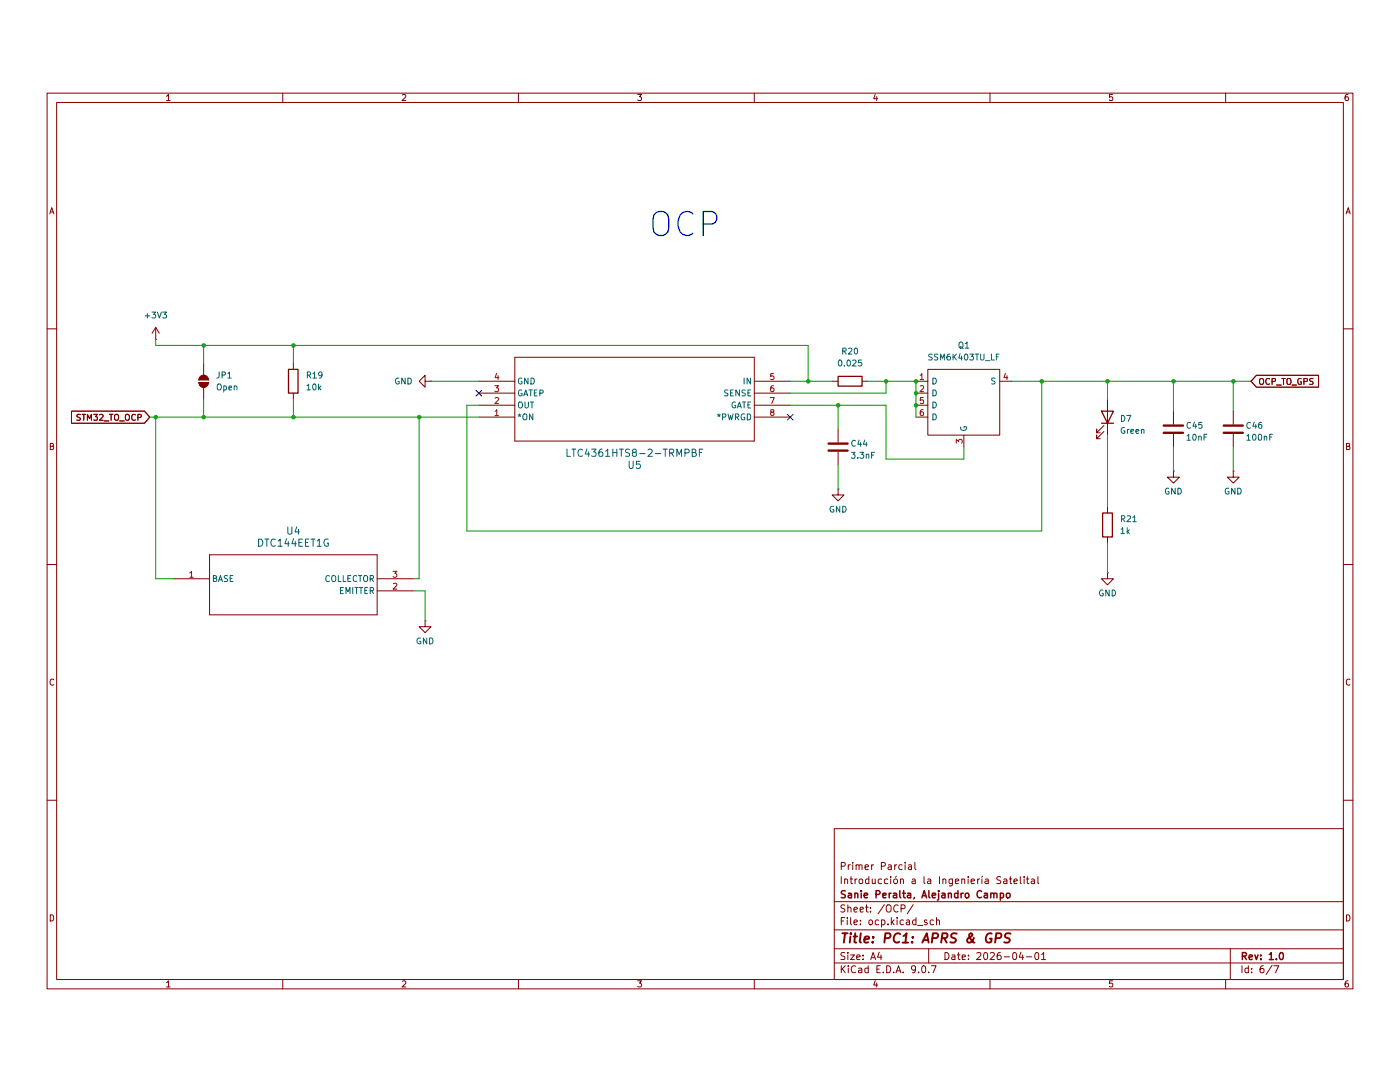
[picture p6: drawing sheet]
(kicad_sch
 (version 20250114)
 (generator "eeschema")
 (generator_version "9.0")
 (paper "A4")
 (title_block
  (title "PC1: APRS & GPS")
  (date "2026-04-01")
  (rev "1.0")
  (company "Sanie Peralta, Alejandro Campo")
  (comment 1 "Introducción a la Ingeniería Satelital ")
  (comment 2 "Primer Parcial"))
 (lib_symbols
  (symbol "Device:C"
   (pin_numbers (hide yes))
   (pin_names
    (offset 0.254)) (exclude_from_sim no) (in_bom yes) (on_board yes)
   (property "Reference" "C" (at 0.635 2.54 0) (effects (font (size 1.27 1.27)) (justify left)))
   (property "Value" "C" (at 0.635 -2.54 0) (effects (font (size 1.27 1.27)) (justify left)))
   (property "Footprint" "" (at 0.9652 -3.81 0) (effects (font (size 1.27 1.27)) (hide yes)))
   (property "Datasheet" "~" (at 0 0 0) (effects (font (size 1.27 1.27)) (hide yes)))
   (property "Description" "Unpolarized capacitor" (at 0 0 0) (effects (font (size 1.27 1.27)) (hide yes)))
   (symbol "C_0_1"
    (polyline (pts (xy -2.032 0.762) (xy 2.032 0.762)) (stroke (width 0.508) (type default)) (fill (type none)))
    (polyline (pts (xy -2.032 -0.762) (xy 2.032 -0.762)) (stroke (width 0.508) (type default)) (fill (type none))))
   (symbol "C_1_1"
    (pin passive line (at 0 3.81 270) (length 2.794) (name "~" (effects (font (size 1.27 1.27)))) (number "1" (effects (font (size 1.27 1.27)))))
    (pin passive line (at 0 -3.81 90) (length 2.794) (name "~" (effects (font (size 1.27 1.27)))) (number "2" (effects (font (size 1.27 1.27))))))
   (embedded_fonts no))
  (symbol "Device:LED"
   (pin_numbers (hide yes))
   (pin_names
    (offset 1.016) (hide yes)) (exclude_from_sim no) (in_bom yes) (on_board yes)
   (property "Reference" "D" (at 0 2.54 0) (effects (font (size 1.27 1.27))))
   (property "Value" "LED" (at 0 -2.54 0) (effects (font (size 1.27 1.27))))
   (property "Footprint" "" (at 0 0 0) (effects (font (size 1.27 1.27)) (hide yes)))
   (property "Datasheet" "~" (at 0 0 0) (effects (font (size 1.27 1.27)) (hide yes)))
   (property "Description" "Light emitting diode" (at 0 0 0) (effects (font (size 1.27 1.27)) (hide yes)))
   (property "Sim.Pins" "1=K 2=A" (at 0 0 0) (effects (font (size 1.27 1.27)) (hide yes)))
   (symbol "LED_0_1"
    (polyline (pts (xy -3.048 -0.762) (xy -4.572 -2.286) (xy -3.81 -2.286) (xy -4.572 -2.286) (xy -4.572 -1.524)) (stroke (width 0) (type default)) (fill (type none)))
    (polyline (pts (xy -1.778 -0.762) (xy -3.302 -2.286) (xy -2.54 -2.286) (xy -3.302 -2.286) (xy -3.302 -1.524)) (stroke (width 0) (type default)) (fill (type none)))
    (polyline (pts (xy -1.27 0) (xy 1.27 0)) (stroke (width 0) (type default)) (fill (type none)))
    (polyline (pts (xy -1.27 -1.27) (xy -1.27 1.27)) (stroke (width 0.254) (type default)) (fill (type none)))
    (polyline (pts (xy 1.27 -1.27) (xy 1.27 1.27) (xy -1.27 0) (xy 1.27 -1.27)) (stroke (width 0.254) (type default)) (fill (type none))))
   (symbol "LED_1_1"
    (pin passive line (at -3.81 0 0) (length 2.54) (name "K" (effects (font (size 1.27 1.27)))) (number "1" (effects (font (size 1.27 1.27)))))
    (pin passive line (at 3.81 0 180) (length 2.54) (name "A" (effects (font (size 1.27 1.27)))) (number "2" (effects (font (size 1.27 1.27))))))
   (embedded_fonts no))
  (symbol "Device:R"
   (pin_numbers (hide yes))
   (pin_names
    (offset 0)) (exclude_from_sim no) (in_bom yes) (on_board yes)
   (property "Reference" "R" (at 2.032 0 90) (effects (font (size 1.27 1.27))))
   (property "Value" "R" (at 0 0 90) (effects (font (size 1.27 1.27))))
   (property "Footprint" "" (at -1.778 0 90) (effects (font (size 1.27 1.27)) (hide yes)))
   (property "Datasheet" "~" (at 0 0 0) (effects (font (size 1.27 1.27)) (hide yes)))
   (property "Description" "Resistor" (at 0 0 0) (effects (font (size 1.27 1.27)) (hide yes)))
   (symbol "R_0_1"
    (rectangle (start -1.016 -2.54) (end 1.016 2.54) (stroke (width 0.254) (type default)) (fill (type none))))
   (symbol "R_1_1"
    (pin passive line (at 0 3.81 270) (length 1.27) (name "~" (effects (font (size 1.27 1.27)))) (number "1" (effects (font (size 1.27 1.27)))))
    (pin passive line (at 0 -3.81 90) (length 1.27) (name "~" (effects (font (size 1.27 1.27)))) (number "2" (effects (font (size 1.27 1.27))))))
   (embedded_fonts no))
  (symbol "Jumper:SolderJumper_2_Open"
   (pin_numbers (hide yes))
   (pin_names
    (offset 0) (hide yes)) (exclude_from_sim no) (in_bom no) (on_board yes)
   (property "Reference" "JP" (at 0 2.032 0) (effects (font (size 1.27 1.27))))
   (property "Value" "SolderJumper_2_Open" (at 0 -2.54 0) (effects (font (size 1.27 1.27))))
   (property "Footprint" "" (at 0 0 0) (effects (font (size 1.27 1.27)) (hide yes)))
   (property "Datasheet" "~" (at 0 0 0) (effects (font (size 1.27 1.27)) (hide yes)))
   (property "Description" "Solder Jumper, 2-pole, open" (at 0 0 0) (effects (font (size 1.27 1.27)) (hide yes)))
   (symbol "SolderJumper_2_Open_0_1"
    (polyline (pts (xy -0.254 1.016) (xy -0.254 -1.016)) (stroke (width 0) (type default)) (fill (type none)))
    (arc (start -0.254 -1.016) (mid -1.2656 0) (end -0.254 1.016) (stroke (width 0) (type default)) (fill (type none)))
    (arc (start -0.254 -1.016) (mid -1.2656 0) (end -0.254 1.016) (stroke (width 0) (type default)) (fill (type outline)))
    (arc (start 0.254 1.016) (mid 1.2656 0) (end 0.254 -1.016) (stroke (width 0) (type default)) (fill (type none)))
    (arc (start 0.254 1.016) (mid 1.2656 0) (end 0.254 -1.016) (stroke (width 0) (type default)) (fill (type outline)))
    (polyline (pts (xy 0.254 1.016) (xy 0.254 -1.016)) (stroke (width 0) (type default)) (fill (type none))))
   (symbol "SolderJumper_2_Open_1_1"
    (pin passive line (at -3.81 0 0) (length 2.54) (name "A" (effects (font (size 1.27 1.27)))) (number "1" (effects (font (size 1.27 1.27)))))
    (pin passive line (at 3.81 0 180) (length 2.54) (name "B" (effects (font (size 1.27 1.27)))) (number "2" (effects (font (size 1.27 1.27))))))
   (embedded_fonts no))
  (symbol "OCP_DTC144EET1G:DTC144EET1G"
   (pin_names
    (offset 0.254)) (exclude_from_sim no) (in_bom yes) (on_board yes)
   (property "Reference" "U" (at 25.4 10.16 0) (effects (font (size 1.524 1.524))))
   (property "Value" "DTC144EET1G" (at 25.4 7.62 0) (effects (font (size 1.524 1.524))))
   (property "Footprint" "SOT-416_1P65X0P9_ONS" (at 0 0 0) (effects (font (size 1.27 1.27)
    (italic yes)) (hide yes)))
   (property "Datasheet" "DTC144EET1G" (at 0 0 0) (effects (font (size 1.27 1.27)
    (italic yes)) (hide yes)))
   (property "Description" "" (at 0 0 0) (effects (font (size 1.27 1.27)) (hide yes)))
   (property "ki_locked" "" (at 0 0 0) (effects (font (size 1.27 1.27))))
   (symbol "DTC144EET1G_0_1"
    (polyline (pts (xy 7.62 5.08) (xy 7.62 -7.62)) (stroke (width 0.127) (type default)) (fill (type none)))
    (polyline (pts (xy 7.62 -7.62) (xy 43.18 -7.62)) (stroke (width 0.127) (type default)) (fill (type none)))
    (polyline (pts (xy 43.18 5.08) (xy 7.62 5.08)) (stroke (width 0.127) (type default)) (fill (type none)))
    (polyline (pts (xy 43.18 -7.62) (xy 43.18 5.08)) (stroke (width 0.127) (type default)) (fill (type none)))
    (pin unspecified line (at 0 0 0) (length 7.62) (name "BASE" (effects (font (size 1.27 1.27)))) (number "1" (effects (font (size 1.27 1.27)))))
    (pin unspecified line (at 50.8 0 180) (length 7.62) (name "COLLECTOR" (effects (font (size 1.27 1.27)))) (number "3" (effects (font (size 1.27 1.27)))))
    (pin unspecified line (at 50.8 -2.54 180) (length 7.62) (name "EMITTER" (effects (font (size 1.27 1.27)))) (number "2" (effects (font (size 1.27 1.27))))))
   (embedded_fonts no))
  (symbol "OCP_LTC4361HTS8_2_TRMPBF:LTC4361HTS8-2-TRMPBF"
   (pin_names
    (offset 0.254)) (exclude_from_sim no) (in_bom yes) (on_board yes)
   (property "Reference" "U" (at 33.02 10.16 0) (effects (font (size 1.524 1.524))))
   (property "Value" "LTC4361HTS8-2-TRMPBF" (at 33.02 7.62 0) (effects (font (size 1.524 1.524))))
   (property "Footprint" "TSOT-23_TS8_LIT" (at 0 0 0) (effects (font (size 1.27 1.27)
    (italic yes)) (hide yes)))
   (property "Datasheet" "LTC4361HTS8-2-TRMPBF" (at 0 0 0) (effects (font (size 1.27 1.27)
    (italic yes)) (hide yes)))
   (property "Description" "" (at 0 0 0) (effects (font (size 1.27 1.27)) (hide yes)))
   (property "ki_locked" "" (at 0 0 0) (effects (font (size 1.27 1.27))))
   (symbol "LTC4361HTS8-2-TRMPBF_0_1"
    (polyline (pts (xy 7.62 5.08) (xy 7.62 -12.7)) (stroke (width 0.127) (type default)) (fill (type none)))
    (polyline (pts (xy 7.62 -12.7) (xy 58.42 -12.7)) (stroke (width 0.127) (type default)) (fill (type none)))
    (polyline (pts (xy 58.42 5.08) (xy 7.62 5.08)) (stroke (width 0.127) (type default)) (fill (type none)))
    (polyline (pts (xy 58.42 -12.7) (xy 58.42 5.08)) (stroke (width 0.127) (type default)) (fill (type none)))
    (pin input line (at 0 0 0) (length 7.62) (name "*ON" (effects (font (size 1.27 1.27)))) (number "1" (effects (font (size 1.27 1.27)))))
    (pin unspecified line (at 0 -5.08 0) (length 7.62) (name "GATEP" (effects (font (size 1.27 1.27)))) (number "3" (effects (font (size 1.27 1.27)))))
    (pin power_in line (at 0 -7.62 0) (length 7.62) (name "GND" (effects (font (size 1.27 1.27)))) (number "4" (effects (font (size 1.27 1.27)))))
    (pin output line (at 66.04 0 180) (length 7.62) (name "*PWRGD" (effects (font (size 1.27 1.27)))) (number "8" (effects (font (size 1.27 1.27)))))
    (pin unspecified line (at 66.04 -2.54 180) (length 7.62) (name "GATE" (effects (font (size 1.27 1.27)))) (number "7" (effects (font (size 1.27 1.27)))))
    (pin input line (at 66.04 -5.08 180) (length 7.62) (name "SENSE" (effects (font (size 1.27 1.27)))) (number "6" (effects (font (size 1.27 1.27)))))
    (pin input line (at 66.04 -7.62 180) (length 7.62) (name "IN" (effects (font (size 1.27 1.27)))) (number "5" (effects (font (size 1.27 1.27))))))
   (symbol "LTC4361HTS8-2-TRMPBF_1_1"
    (pin power_out line (at 0 -2.54 0) (length 7.62) (name "OUT" (effects (font (size 1.27 1.27)))) (number "2" (effects (font (size 1.27 1.27))))))
   (embedded_fonts no))
  (symbol "OCP_SSM6K403TU_LF:SSM6K403TU_LF" (exclude_from_sim no) (in_bom yes) (on_board yes)
   (property "Reference" "Q3" (at 0 10.16 0) (effects (font (size 1.27 1.27))))
   (property "Value" "SSM6K403TU_LF" (at 0 7.62 0) (effects (font (size 1.27 1.27))))
   (property "Footprint" "SSM6K403TU_LF:UF6_TOS-L" (at -7.62 8.89 0) (effects (font (size 1.27 1.27)) (hide yes)))
   (property "Datasheet" "" (at -7.62 8.89 0) (effects (font (size 1.27 1.27)) (hide yes)))
   (property "Description" "" (at -7.62 8.89 0) (effects (font (size 1.27 1.27)) (hide yes)))
   (symbol "SSM6K403TU_LF_0_1"
    (rectangle (start -7.62 6.35) (end 7.62 -7.62) (stroke (width 0) (type default)) (fill (type none))))
   (symbol "SSM6K403TU_LF_1_1"
    (pin passive line (at -10.16 3.81 0) (length 2.54) (name "D" (effects (font (size 1.27 1.27)))) (number "1" (effects (font (size 1.27 1.27)))))
    (pin passive line (at -10.16 1.27 0) (length 2.54) (name "D" (effects (font (size 1.27 1.27)))) (number "2" (effects (font (size 1.27 1.27)))))
    (pin passive line (at -10.16 -1.27 0) (length 2.54) (name "D" (effects (font (size 1.27 1.27)))) (number "5" (effects (font (size 1.27 1.27)))))
    (pin passive line (at -10.16 -3.81 0) (length 2.54) (name "D" (effects (font (size 1.27 1.27)))) (number "6" (effects (font (size 1.27 1.27)))))
    (pin input line (at 0 -10.16 90) (length 2.54) (name "G" (effects (font (size 1.27 1.27)))) (number "3" (effects (font (size 1.27 1.27)))))
    (pin passive line (at 10.16 3.81 180) (length 2.54) (name "S" (effects (font (size 1.27 1.27)))) (number "4" (effects (font (size 1.27 1.27))))))
   (embedded_fonts no))
  (symbol "power:+3V3"
   (power)
   (pin_numbers (hide yes))
   (pin_names
    (offset 0) (hide yes)) (exclude_from_sim no) (in_bom yes) (on_board yes)
   (property "Reference" "#PWR" (at 0 -3.81 0) (effects (font (size 1.27 1.27)) (hide yes)))
   (property "Value" "+3V3" (at 0 3.556 0) (effects (font (size 1.27 1.27))))
   (property "Footprint" "" (at 0 0 0) (effects (font (size 1.27 1.27)) (hide yes)))
   (property "Datasheet" "" (at 0 0 0) (effects (font (size 1.27 1.27)) (hide yes)))
   (property "Description" "Power symbol creates a global label with name \"+3V3\"" (at 0 0 0) (effects (font (size 1.27 1.27)) (hide yes)))
   (symbol "+3V3_0_1"
    (polyline (pts (xy -0.762 1.27) (xy 0 2.54)) (stroke (width 0) (type default)) (fill (type none)))
    (polyline (pts (xy 0 2.54) (xy 0.762 1.27)) (stroke (width 0) (type default)) (fill (type none)))
    (polyline (pts (xy 0 0) (xy 0 2.54)) (stroke (width 0) (type default)) (fill (type none))))
   (symbol "+3V3_1_1"
    (pin power_in line (at 0 0 90) (length 0) (name "~" (effects (font (size 1.27 1.27)))) (number "1" (effects (font (size 1.27 1.27))))))
   (embedded_fonts no))
  (symbol "power:GND"
   (power)
   (pin_numbers (hide yes))
   (pin_names
    (offset 0) (hide yes)) (exclude_from_sim no) (in_bom yes) (on_board yes)
   (property "Reference" "#PWR" (at 0 -6.35 0) (effects (font (size 1.27 1.27)) (hide yes)))
   (property "Value" "GND" (at 0 -3.81 0) (effects (font (size 1.27 1.27))))
   (property "Footprint" "" (at 0 0 0) (effects (font (size 1.27 1.27)) (hide yes)))
   (property "Datasheet" "" (at 0 0 0) (effects (font (size 1.27 1.27)) (hide yes)))
   (property "Description" "Power symbol creates a global label with name \"GND\" , ground" (at 0 0 0) (effects (font (size 1.27 1.27)) (hide yes)))
   (symbol "GND_0_1"
    (polyline (pts (xy 0 0) (xy 0 -1.27) (xy 1.27 -1.27) (xy 0 -2.54) (xy -1.27 -1.27) (xy 0 -1.27)) (stroke (width 0) (type default)) (fill (type none))))
   (symbol "GND_1_1"
    (pin power_in line (at 0 0 270) (length 0) (name "~" (effects (font (size 1.27 1.27)))) (number "1" (effects (font (size 1.27 1.27))))))
   (embedded_fonts no)))
 (text "OCP\n"
  (exclude_from_sim no)
  (at 145.288 38.1 0)
  (effects (font (size 5.08 5.08) (thickness 0.254)
    (bold yes))))
 (junction
  (at 261.62 71.12)
  (diameter 0)
  (color 0 0 0 0))
 (junction
  (at 177.8 76.2)
  (diameter 0)
  (color 0 0 0 0))
 (junction
  (at 88.9 78.74)
  (diameter 0)
  (color 0 0 0 0))
 (junction
  (at 234.95 71.12)
  (diameter 0)
  (color 0 0 0 0))
 (junction
  (at 33.02 78.74)
  (diameter 0)
  (color 0 0 0 0))
 (junction
  (at 194.31 73.66)
  (diameter 0)
  (color 0 0 0 0))
 (junction
  (at 194.31 71.12)
  (diameter 0)
  (color 0 0 0 0))
 (junction
  (at 248.92 71.12)
  (diameter 0)
  (color 0 0 0 0))
 (junction
  (at 62.23 63.5)
  (diameter 0)
  (color 0 0 0 0))
 (junction
  (at 43.18 78.74)
  (diameter 0)
  (color 0 0 0 0))
 (junction
  (at 194.31 76.2)
  (diameter 0)
  (color 0 0 0 0))
 (junction
  (at 62.23 78.74)
  (diameter 0)
  (color 0 0 0 0))
 (junction
  (at 171.45 71.12)
  (diameter 0)
  (color 0 0 0 0))
 (junction
  (at 187.96 71.12)
  (diameter 0)
  (color 0 0 0 0))
 (junction
  (at 220.98 71.12)
  (diameter 0)
  (color 0 0 0 0))
 (junction
  (at 43.18 63.5)
  (diameter 0)
  (color 0 0 0 0))
 (no_connect
  (at 167.64 78.74))
 (no_connect
  (at 101.6 73.66))
 (wire
  (pts (xy 43.18 78.74) (xy 62.23 78.74))
  (stroke (width 0) (type default)))
 (wire
  (pts (xy 261.62 77.47) (xy 261.62 71.12))
  (stroke (width 0) (type default)))
 (wire
  (pts (xy 33.02 113.03) (xy 36.83 113.03))
  (stroke (width 0) (type default)))
 (wire
  (pts (xy 90.17 115.57) (xy 90.17 121.92))
  (stroke (width 0) (type default)))
 (wire
  (pts (xy 88.9 78.74) (xy 101.6 78.74))
  (stroke (width 0) (type default)))
 (wire
  (pts (xy 43.18 74.93) (xy 43.18 78.74))
  (stroke (width 0) (type default)))
 (wire
  (pts (xy 177.8 76.2) (xy 177.8 81.28))
  (stroke (width 0) (type default)))
 (wire
  (pts (xy 234.95 74.93) (xy 234.95 71.12))
  (stroke (width 0) (type default)))
 (wire
  (pts (xy 194.31 71.12) (xy 194.31 73.66))
  (stroke (width 0) (type default)))
 (wire
  (pts (xy 234.95 105.41) (xy 234.95 111.76))
  (stroke (width 0) (type default)))
 (wire
  (pts (xy 194.31 76.2) (xy 194.31 78.74))
  (stroke (width 0) (type default)))
 (wire
  (pts (xy 261.62 71.12) (xy 265.43 71.12))
  (stroke (width 0) (type default)))
 (wire
  (pts (xy 234.95 82.55) (xy 234.95 97.79))
  (stroke (width 0) (type default)))
 (wire
  (pts (xy 33.02 78.74) (xy 33.02 113.03))
  (stroke (width 0) (type default)))
 (wire
  (pts (xy 101.6 76.2) (xy 99.06 76.2))
  (stroke (width 0) (type default)))
 (wire
  (pts (xy 261.62 85.09) (xy 261.62 90.17))
  (stroke (width 0) (type default)))
 (wire
  (pts (xy 87.63 113.03) (xy 88.9 113.03))
  (stroke (width 0) (type default)))
 (wire
  (pts (xy 187.96 76.2) (xy 187.96 87.63))
  (stroke (width 0) (type default)))
 (wire
  (pts (xy 194.31 73.66) (xy 194.31 76.2))
  (stroke (width 0) (type default)))
 (wire
  (pts (xy 167.64 73.66) (xy 187.96 73.66))
  (stroke (width 0) (type default)))
 (wire
  (pts (xy 220.98 71.12) (xy 234.95 71.12))
  (stroke (width 0) (type default)))
 (wire
  (pts (xy 62.23 63.5) (xy 171.45 63.5))
  (stroke (width 0) (type default)))
 (wire
  (pts (xy 62.23 74.93) (xy 62.23 78.74))
  (stroke (width 0) (type default)))
 (wire
  (pts (xy 220.98 71.12) (xy 214.63 71.12))
  (stroke (width 0) (type default)))
 (wire
  (pts (xy 99.06 76.2) (xy 99.06 102.87))
  (stroke (width 0) (type default)))
 (wire
  (pts (xy 43.18 63.5) (xy 62.23 63.5))
  (stroke (width 0) (type default)))
 (wire
  (pts (xy 167.64 76.2) (xy 177.8 76.2))
  (stroke (width 0) (type default)))
 (wire
  (pts (xy 99.06 102.87) (xy 220.98 102.87))
  (stroke (width 0) (type default)))
 (wire
  (pts (xy 167.64 71.12) (xy 171.45 71.12))
  (stroke (width 0) (type default)))
 (wire
  (pts (xy 220.98 102.87) (xy 220.98 71.12))
  (stroke (width 0) (type default)))
 (wire
  (pts (xy 33.02 78.74) (xy 43.18 78.74))
  (stroke (width 0) (type default)))
 (wire
  (pts (xy 187.96 71.12) (xy 194.31 71.12))
  (stroke (width 0) (type default)))
 (wire
  (pts (xy 234.95 71.12) (xy 248.92 71.12))
  (stroke (width 0) (type default)))
 (wire
  (pts (xy 204.47 87.63) (xy 204.47 85.09))
  (stroke (width 0) (type default)))
 (wire
  (pts (xy 31.75 78.74) (xy 33.02 78.74))
  (stroke (width 0) (type default)))
 (wire
  (pts (xy 33.02 63.5) (xy 43.18 63.5))
  (stroke (width 0) (type default)))
 (wire
  (pts (xy 187.96 73.66) (xy 187.96 71.12))
  (stroke (width 0) (type default)))
 (wire
  (pts (xy 171.45 63.5) (xy 171.45 71.12))
  (stroke (width 0) (type default)))
 (wire
  (pts (xy 171.45 71.12) (xy 176.53 71.12))
  (stroke (width 0) (type default)))
 (wire
  (pts (xy 43.18 63.5) (xy 43.18 67.31))
  (stroke (width 0) (type default)))
 (wire
  (pts (xy 187.96 87.63) (xy 204.47 87.63))
  (stroke (width 0) (type default)))
 (wire
  (pts (xy 177.8 88.9) (xy 177.8 93.98))
  (stroke (width 0) (type default)))
 (wire
  (pts (xy 248.92 85.09) (xy 248.92 90.17))
  (stroke (width 0) (type default)))
 (wire
  (pts (xy 88.9 78.74) (xy 88.9 113.03))
  (stroke (width 0) (type default)))
 (wire
  (pts (xy 62.23 63.5) (xy 62.23 67.31))
  (stroke (width 0) (type default)))
 (wire
  (pts (xy 91.44 71.12) (xy 101.6 71.12))
  (stroke (width 0) (type default)))
 (wire
  (pts (xy 62.23 78.74) (xy 88.9 78.74))
  (stroke (width 0) (type default)))
 (wire
  (pts (xy 248.92 77.47) (xy 248.92 71.12))
  (stroke (width 0) (type default)))
 (wire
  (pts (xy 87.63 115.57) (xy 90.17 115.57))
  (stroke (width 0) (type default)))
 (wire
  (pts (xy 177.8 76.2) (xy 187.96 76.2))
  (stroke (width 0) (type default)))
 (wire
  (pts (xy 33.02 63.5) (xy 33.02 62.23))
  (stroke (width 0) (type default)))
 (wire
  (pts (xy 184.15 71.12) (xy 187.96 71.12))
  (stroke (width 0) (type default)))
 (wire
  (pts (xy 248.92 71.12) (xy 261.62 71.12))
  (stroke (width 0) (type default)))
 (global_label "OCP_TO_GPS"
  (shape input)
  (at 265.43 71.12 0)
  (fields_autoplaced yes)
  (effects (font (size 1.27 1.27)) (justify left))
  (property "Intersheetrefs" "${INTERSHEET_REFS}" (at 280.2685 71.12 0) (effects (font (size 1.27 1.27)) (justify left) (hide yes))))
 (global_label "STM32_TO_OCP"
  (shape input)
  (at 31.75 78.74 180)
  (fields_autoplaced yes)
  (effects (font (size 1.27 1.27)) (justify right))
  (property "Intersheetrefs" "${INTERSHEET_REFS}" (at 14.6135 78.74 0) (effects (font (size 1.27 1.27)) (justify right) (hide yes))))
 (symbol
  (lib_id "Device:R")
  (at 180.34 71.12 90)
  (unit 1)
  (exclude_from_sim no)
  (in_bom yes)
  (on_board yes)
  (dnp no)
  (fields_autoplaced yes)
  (property "Reference" "R20" (at 180.34 64.77 90) (effects (font (size 1.27 1.27))))
  (property "Value" "0.025" (at 180.34 67.31 90) (effects (font (size 1.27 1.27))))
  (property "Footprint" "" (at 180.34 72.898 90) (effects (font (size 1.27 1.27)) (hide yes)))
  (property "Datasheet" "~" (at 180.34 71.12 0) (effects (font (size 1.27 1.27)) (hide yes)))
  (property "Description" "Resistor" (at 180.34 71.12 0) (effects (font (size 1.27 1.27)) (hide yes)))
  (pin "1")
  (pin "2"))
 (symbol
  (lib_id "Device:C")
  (at 248.92 81.28 0)
  (unit 1)
  (exclude_from_sim no)
  (in_bom yes)
  (on_board yes)
  (dnp no)
  (property "Reference" "C45" (at 251.46 80.518 0) (effects (font (size 1.27 1.27)) (justify left)))
  (property "Value" "10nF" (at 251.46 83.058 0) (effects (font (size 1.27 1.27)) (justify left)))
  (property "Footprint" "" (at 249.8852 85.09 0) (effects (font (size 1.27 1.27)) (hide yes)))
  (property "Datasheet" "~" (at 248.92 81.28 0) (effects (font (size 1.27 1.27)) (hide yes)))
  (property "Description" "Unpolarized capacitor" (at 248.92 81.28 0) (effects (font (size 1.27 1.27)) (hide yes)))
  (pin "2")
  (pin "1"))
 (symbol
  (lib_id "power:GND")
  (at 261.62 90.17 0)
  (unit 1)
  (exclude_from_sim no)
  (in_bom yes)
  (on_board yes)
  (dnp no)
  (fields_autoplaced yes)
  (property "Reference" "#PWR068" (at 261.62 96.52 0) (effects (font (size 1.27 1.27)) (hide yes)))
  (property "Value" "GND" (at 261.62 94.488 0) (effects (font (size 1.27 1.27))))
  (property "Footprint" "" (at 261.62 90.17 0) (effects (font (size 1.27 1.27)) (hide yes)))
  (property "Datasheet" "" (at 261.62 90.17 0) (effects (font (size 1.27 1.27)) (hide yes)))
  (property "Description" "Power symbol creates a global label with name \"GND\" , ground" (at 261.62 90.17 0) (effects (font (size 1.27 1.27)) (hide yes)))
  (pin "1"))
 (symbol
  (lib_id "OCP_DTC144EET1G:DTC144EET1G")
  (at 36.83 113.03 0)
  (unit 1)
  (exclude_from_sim no)
  (in_bom yes)
  (on_board yes)
  (dnp no)
  (fields_autoplaced yes)
  (property "Reference" "U4" (at 62.23 102.87 0) (effects (font (size 1.524 1.524))))
  (property "Value" "DTC144EET1G" (at 62.23 105.41 0) (effects (font (size 1.524 1.524))))
  (property "Footprint" "" (at 36.83 113.03 0) (effects (font (size 1.27 1.27)
    (italic yes)) (hide yes)))
  (property "Datasheet" "DTC144EET1G" (at 36.83 113.03 0) (effects (font (size 1.27 1.27)
    (italic yes)) (hide yes)))
  (property "Description" "" (at 36.83 113.03 0) (effects (font (size 1.27 1.27)) (hide yes)))
  (pin "2")
  (pin "3")
  (pin "1"))
 (symbol
  (lib_id "power:GND")
  (at 91.44 71.12 270)
  (unit 1)
  (exclude_from_sim no)
  (in_bom yes)
  (on_board yes)
  (dnp no)
  (fields_autoplaced yes)
  (property "Reference" "#PWR065" (at 85.09 71.12 0) (effects (font (size 1.27 1.27)) (hide yes)))
  (property "Value" "GND" (at 87.63 71.1199 90) (effects (font (size 1.27 1.27)) (justify right)))
  (property "Footprint" "" (at 91.44 71.12 0) (effects (font (size 1.27 1.27)) (hide yes)))
  (property "Datasheet" "" (at 91.44 71.12 0) (effects (font (size 1.27 1.27)) (hide yes)))
  (property "Description" "Power symbol creates a global label with name \"GND\" , ground" (at 91.44 71.12 0) (effects (font (size 1.27 1.27)) (hide yes)))
  (pin "1"))
 (symbol
  (lib_id "Device:C")
  (at 261.62 81.28 0)
  (unit 1)
  (exclude_from_sim no)
  (in_bom yes)
  (on_board yes)
  (dnp no)
  (property "Reference" "C46" (at 264.16 80.518 0) (effects (font (size 1.27 1.27)) (justify left)))
  (property "Value" "100nF" (at 264.16 83.058 0) (effects (font (size 1.27 1.27)) (justify left)))
  (property "Footprint" "" (at 262.5852 85.09 0) (effects (font (size 1.27 1.27)) (hide yes)))
  (property "Datasheet" "~" (at 261.62 81.28 0) (effects (font (size 1.27 1.27)) (hide yes)))
  (property "Description" "Unpolarized capacitor" (at 261.62 81.28 0) (effects (font (size 1.27 1.27)) (hide yes)))
  (pin "2")
  (pin "1"))
 (symbol
  (lib_id "power:GND")
  (at 234.95 111.76 0)
  (unit 1)
  (exclude_from_sim no)
  (in_bom yes)
  (on_board yes)
  (dnp no)
  (fields_autoplaced yes)
  (property "Reference" "#PWR066" (at 234.95 118.11 0) (effects (font (size 1.27 1.27)) (hide yes)))
  (property "Value" "GND" (at 234.95 116.078 0) (effects (font (size 1.27 1.27))))
  (property "Footprint" "" (at 234.95 111.76 0) (effects (font (size 1.27 1.27)) (hide yes)))
  (property "Datasheet" "" (at 234.95 111.76 0) (effects (font (size 1.27 1.27)) (hide yes)))
  (property "Description" "Power symbol creates a global label with name \"GND\" , ground" (at 234.95 111.76 0) (effects (font (size 1.27 1.27)) (hide yes)))
  (pin "1"))
 (symbol
  (lib_id "power:GND")
  (at 90.17 121.92 0)
  (unit 1)
  (exclude_from_sim no)
  (in_bom yes)
  (on_board yes)
  (dnp no)
  (fields_autoplaced yes)
  (property "Reference" "#PWR063" (at 90.17 128.27 0) (effects (font (size 1.27 1.27)) (hide yes)))
  (property "Value" "GND" (at 90.17 126.238 0) (effects (font (size 1.27 1.27))))
  (property "Footprint" "" (at 90.17 121.92 0) (effects (font (size 1.27 1.27)) (hide yes)))
  (property "Datasheet" "" (at 90.17 121.92 0) (effects (font (size 1.27 1.27)) (hide yes)))
  (property "Description" "Power symbol creates a global label with name \"GND\" , ground" (at 90.17 121.92 0) (effects (font (size 1.27 1.27)) (hide yes)))
  (pin "1"))
 (symbol
  (lib_id "Jumper:SolderJumper_2_Open")
  (at 43.18 71.12 90)
  (unit 1)
  (exclude_from_sim no)
  (in_bom no)
  (on_board yes)
  (dnp no)
  (fields_autoplaced yes)
  (property "Reference" "JP1" (at 45.72 69.8499 90) (effects (font (size 1.27 1.27)) (justify right)))
  (property "Value" "Open" (at 45.72 72.3899 90) (effects (font (size 1.27 1.27)) (justify right)))
  (property "Footprint" "" (at 43.18 71.12 0) (effects (font (size 1.27 1.27)) (hide yes)))
  (property "Datasheet" "~" (at 43.18 71.12 0) (effects (font (size 1.27 1.27)) (hide yes)))
  (property "Description" "Solder Jumper, 2-pole, open" (at 43.18 71.12 0) (effects (font (size 1.27 1.27)) (hide yes)))
  (pin "1")
  (pin "2"))
 (symbol
  (lib_id "power:GND")
  (at 248.92 90.17 0)
  (unit 1)
  (exclude_from_sim no)
  (in_bom yes)
  (on_board yes)
  (dnp no)
  (fields_autoplaced yes)
  (property "Reference" "#PWR067" (at 248.92 96.52 0) (effects (font (size 1.27 1.27)) (hide yes)))
  (property "Value" "GND" (at 248.92 94.488 0) (effects (font (size 1.27 1.27))))
  (property "Footprint" "" (at 248.92 90.17 0) (effects (font (size 1.27 1.27)) (hide yes)))
  (property "Datasheet" "" (at 248.92 90.17 0) (effects (font (size 1.27 1.27)) (hide yes)))
  (property "Description" "Power symbol creates a global label with name \"GND\" , ground" (at 248.92 90.17 0) (effects (font (size 1.27 1.27)) (hide yes)))
  (pin "1"))
 (symbol
  (lib_id "Device:R")
  (at 234.95 101.6 180)
  (unit 1)
  (exclude_from_sim no)
  (in_bom yes)
  (on_board yes)
  (dnp no)
  (fields_autoplaced yes)
  (property "Reference" "R21" (at 237.49 100.3299 0) (effects (font (size 1.27 1.27)) (justify right)))
  (property "Value" "1k" (at 237.49 102.8699 0) (effects (font (size 1.27 1.27)) (justify right)))
  (property "Footprint" "Resistor_SMD:R_0805_2012Metric" (at 236.728 101.6 90) (effects (font (size 1.27 1.27)) (hide yes)))
  (property "Datasheet" "~" (at 234.95 101.6 0) (effects (font (size 1.27 1.27)) (hide yes)))
  (property "Description" "Resistor" (at 234.95 101.6 0) (effects (font (size 1.27 1.27)) (hide yes)))
  (property "AVAILABILITY" "" (at 234.95 101.6 0) (effects (font (size 1.27 1.27)) (hide yes)))
  (property "DESCRIPTION" "" (at 234.95 101.6 0) (effects (font (size 1.27 1.27)) (hide yes)))
  (property "PACKAGE" "" (at 234.95 101.6 0) (effects (font (size 1.27 1.27)) (hide yes)))
  (property "PART_REV" "" (at 234.95 101.6 0) (effects (font (size 1.27 1.27)) (hide yes)))
  (property "PRICE" "" (at 234.95 101.6 0) (effects (font (size 1.27 1.27)) (hide yes)))
  (pin "2")
  (pin "1"))
 (symbol
  (lib_id "power:GND")
  (at 177.8 93.98 0)
  (unit 1)
  (exclude_from_sim no)
  (in_bom yes)
  (on_board yes)
  (dnp no)
  (fields_autoplaced yes)
  (property "Reference" "#PWR064" (at 177.8 100.33 0) (effects (font (size 1.27 1.27)) (hide yes)))
  (property "Value" "GND" (at 177.8 98.298 0) (effects (font (size 1.27 1.27))))
  (property "Footprint" "" (at 177.8 93.98 0) (effects (font (size 1.27 1.27)) (hide yes)))
  (property "Datasheet" "" (at 177.8 93.98 0) (effects (font (size 1.27 1.27)) (hide yes)))
  (property "Description" "Power symbol creates a global label with name \"GND\" , ground" (at 177.8 93.98 0) (effects (font (size 1.27 1.27)) (hide yes)))
  (pin "1"))
 (symbol
  (lib_id "Device:LED")
  (at 234.95 78.74 270)
  (mirror x)
  (unit 1)
  (exclude_from_sim no)
  (in_bom yes)
  (on_board yes)
  (dnp no)
  (fields_autoplaced yes)
  (property "Reference" "D7" (at 237.49 79.0574 90) (effects (font (size 1.27 1.27)) (justify left)))
  (property "Value" "Green" (at 237.49 81.5974 90) (effects (font (size 1.27 1.27)) (justify left)))
  (property "Footprint" "" (at 234.95 78.74 0) (effects (font (size 1.27 1.27)) (hide yes)))
  (property "Datasheet" "~" (at 234.95 78.74 0) (effects (font (size 1.27 1.27)) (hide yes)))
  (property "Description" "Light emitting diode" (at 234.95 78.74 0) (effects (font (size 1.27 1.27)) (hide yes)))
  (property "Sim.Pins" "1=K 2=A" (at 234.95 78.74 0) (effects (font (size 1.27 1.27)) (hide yes)))
  (pin "2")
  (pin "1"))
 (symbol
  (lib_id "OCP_LTC4361HTS8_2_TRMPBF:LTC4361HTS8-2-TRMPBF")
  (at 101.6 78.74 0)
  (mirror x)
  (unit 1)
  (exclude_from_sim no)
  (in_bom yes)
  (on_board yes)
  (dnp no)
  (property "Reference" "U5" (at 134.62 88.9 0) (effects (font (size 1.524 1.524))))
  (property "Value" "LTC4361HTS8-2-TRMPBF" (at 134.62 86.36 0) (effects (font (size 1.524 1.524))))
  (property "Footprint" "" (at 101.6 78.74 0) (effects (font (size 1.27 1.27)
    (italic yes)) (hide yes)))
  (property "Datasheet" "LTC4361HTS8-2-TRMPBF" (at 101.6 78.74 0) (effects (font (size 1.27 1.27)
    (italic yes)) (hide yes)))
  (property "Description" "" (at 101.6 78.74 0) (effects (font (size 1.27 1.27)) (hide yes)))
  (pin "4")
  (pin "2")
  (pin "3")
  (pin "1")
  (pin "8")
  (pin "6")
  (pin "7")
  (pin "5"))
 (symbol
  (lib_id "OCP_SSM6K403TU_LF:SSM6K403TU_LF")
  (at 204.47 74.93 0)
  (unit 1)
  (exclude_from_sim no)
  (in_bom yes)
  (on_board yes)
  (dnp no)
  (fields_autoplaced yes)
  (property "Reference" "Q1" (at 204.47 63.5 0) (effects (font (size 1.27 1.27))))
  (property "Value" "SSM6K403TU_LF" (at 204.47 66.04 0) (effects (font (size 1.27 1.27))))
  (property "Footprint" "SSM6K403TU_LF:UF6_TOS-L" (at 196.85 66.04 0) (effects (font (size 1.27 1.27)) (hide yes)))
  (property "Datasheet" "" (at 196.85 66.04 0) (effects (font (size 1.27 1.27)) (hide yes)))
  (property "Description" "" (at 196.85 66.04 0) (effects (font (size 1.27 1.27)) (hide yes)))
  (pin "6")
  (pin "4")
  (pin "5")
  (pin "2")
  (pin "1")
  (pin "3"))
 (symbol
  (lib_id "Device:C")
  (at 177.8 85.09 0)
  (unit 1)
  (exclude_from_sim no)
  (in_bom yes)
  (on_board yes)
  (dnp no)
  (property "Reference" "C44" (at 180.34 84.328 0) (effects (font (size 1.27 1.27)) (justify left)))
  (property "Value" "3.3nF" (at 180.34 86.868 0) (effects (font (size 1.27 1.27)) (justify left)))
  (property "Footprint" "" (at 178.7652 88.9 0) (effects (font (size 1.27 1.27)) (hide yes)))
  (property "Datasheet" "~" (at 177.8 85.09 0) (effects (font (size 1.27 1.27)) (hide yes)))
  (property "Description" "Unpolarized capacitor" (at 177.8 85.09 0) (effects (font (size 1.27 1.27)) (hide yes)))
  (pin "2")
  (pin "1"))
 (symbol
  (lib_id "Device:R")
  (at 62.23 71.12 0)
  (unit 1)
  (exclude_from_sim no)
  (in_bom yes)
  (on_board yes)
  (dnp no)
  (fields_autoplaced yes)
  (property "Reference" "R19" (at 64.77 69.8499 0) (effects (font (size 1.27 1.27)) (justify left)))
  (property "Value" "10k" (at 64.77 72.3899 0) (effects (font (size 1.27 1.27)) (justify left)))
  (property "Footprint" "" (at 60.452 71.12 90) (effects (font (size 1.27 1.27)) (hide yes)))
  (property "Datasheet" "~" (at 62.23 71.12 0) (effects (font (size 1.27 1.27)) (hide yes)))
  (property "Description" "Resistor" (at 62.23 71.12 0) (effects (font (size 1.27 1.27)) (hide yes)))
  (pin "1")
  (pin "2"))
 (symbol
  (lib_id "power:+3V3")
  (at 33.02 62.23 0)
  (unit 1)
  (exclude_from_sim no)
  (in_bom yes)
  (on_board yes)
  (dnp no)
  (fields_autoplaced yes)
  (property "Reference" "#PWR057" (at 33.02 66.04 0) (effects (font (size 1.27 1.27)) (hide yes)))
  (property "Value" "+3V3" (at 33.02 57.15 0) (effects (font (size 1.27 1.27))))
  (property "Footprint" "" (at 33.02 62.23 0) (effects (font (size 1.27 1.27)) (hide yes)))
  (property "Datasheet" "" (at 33.02 62.23 0) (effects (font (size 1.27 1.27)) (hide yes)))
  (property "Description" "Power symbol creates a global label with name \"+3V3\"" (at 33.02 62.23 0) (effects (font (size 1.27 1.27)) (hide yes)))
  (pin "1")))
